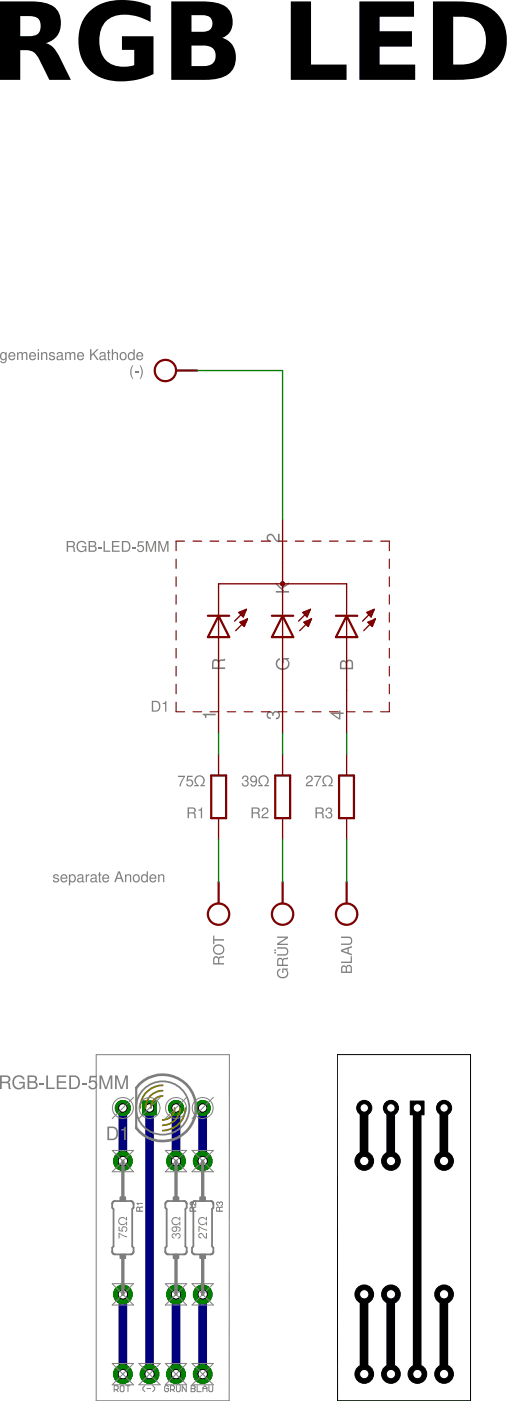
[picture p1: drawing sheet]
<?xml version="1.0" encoding="utf-8"?>
<!DOCTYPE eagle SYSTEM "eagle.dtd">
<eagle version="7.2.0">
<drawing>
<settings>
<setting alwaysvectorfont="no"/>
<setting verticaltext="up"/>
</settings>
<grid distance="50" unitdist="mil" unit="mic" style="lines" multiple="2" display="yes" altdistance="0.000000123031" altunitdist="inch" altunit="inch"/>
<schematic xreflabel="%F%N/%S" xrefpart="/%S.%C%R">
<libraries>
<library name="d">
<symbols>
<symbol name="RGB-LED">
<wire x1="-8.89" y1="6.35" x2="-7.62" y2="3.81" width="0.254" layer="94"/>
<wire x1="-7.62" y1="3.81" x2="-6.35" y2="6.35" width="0.254" layer="94"/>
<wire x1="-8.89" y1="3.81" x2="-7.62" y2="3.81" width="0.254" layer="94"/>
<wire x1="-7.62" y1="3.81" x2="-6.35" y2="3.81" width="0.254" layer="94"/>
<wire x1="-8.89" y1="6.35" x2="-7.62" y2="6.35" width="0.254" layer="94"/>
<wire x1="-7.62" y1="6.35" x2="-6.35" y2="6.35" width="0.254" layer="94"/>
<wire x1="-7.62" y1="6.35" x2="-7.62" y2="3.81" width="0.1524" layer="94"/>
<wire x1="-5.588" y1="5.588" x2="-4.191" y2="4.191" width="0.1524" layer="94"/>
<wire x1="-5.715" y1="4.445" x2="-4.318" y2="3.048" width="0.1524" layer="94"/>
<text x="-13.462" y="15.24" size="1.27" layer="95" rot="R180">&gt;NAME</text>
<text x="-13.462" y="-5.08" size="1.27" layer="96" rot="MR0">&gt;VALUE</text>
<polygon width="0.1524" layer="94">
<vertex x="-4.191" y="4.191"/>
<vertex x="-4.572" y="5.08"/>
<vertex x="-5.08" y="4.572"/>
</polygon>
<polygon width="0.1524" layer="94">
<vertex x="-4.318" y="3.048"/>
<vertex x="-4.699" y="3.937"/>
<vertex x="-5.207" y="3.429"/>
</polygon>
<wire x1="-1.27" y1="6.35" x2="0" y2="3.81" width="0.254" layer="94"/>
<wire x1="0" y1="3.81" x2="1.27" y2="6.35" width="0.254" layer="94"/>
<wire x1="-1.27" y1="3.81" x2="0" y2="3.81" width="0.254" layer="94"/>
<wire x1="0" y1="3.81" x2="1.27" y2="3.81" width="0.254" layer="94"/>
<wire x1="0" y1="6.35" x2="1.27" y2="6.35" width="0.254" layer="94"/>
<wire x1="0" y1="6.35" x2="0" y2="3.81" width="0.1524" layer="94"/>
<wire x1="2.032" y1="5.588" x2="3.429" y2="4.191" width="0.1524" layer="94"/>
<wire x1="1.905" y1="4.445" x2="3.302" y2="3.048" width="0.1524" layer="94"/>
<polygon width="0.1524" layer="94">
<vertex x="3.429" y="4.191"/>
<vertex x="3.048" y="5.08"/>
<vertex x="2.54" y="4.572"/>
</polygon>
<polygon width="0.1524" layer="94">
<vertex x="3.302" y="3.048"/>
<vertex x="2.921" y="3.937"/>
<vertex x="2.413" y="3.429"/>
</polygon>
<wire x1="6.35" y1="6.35" x2="7.62" y2="3.81" width="0.254" layer="94"/>
<wire x1="7.62" y1="3.81" x2="8.89" y2="6.35" width="0.254" layer="94"/>
<wire x1="6.35" y1="3.81" x2="7.62" y2="3.81" width="0.254" layer="94"/>
<wire x1="7.62" y1="3.81" x2="8.89" y2="3.81" width="0.254" layer="94"/>
<wire x1="6.35" y1="6.35" x2="7.62" y2="6.35" width="0.254" layer="94"/>
<wire x1="7.62" y1="6.35" x2="8.89" y2="6.35" width="0.254" layer="94"/>
<wire x1="7.62" y1="6.35" x2="7.62" y2="3.81" width="0.1524" layer="94"/>
<wire x1="9.652" y1="5.588" x2="11.049" y2="4.191" width="0.1524" layer="94"/>
<wire x1="9.525" y1="4.445" x2="10.922" y2="3.048" width="0.1524" layer="94"/>
<polygon width="0.1524" layer="94">
<vertex x="11.049" y="4.191"/>
<vertex x="10.668" y="5.08"/>
<vertex x="10.16" y="4.572"/>
</polygon>
<polygon width="0.1524" layer="94">
<vertex x="10.922" y="3.048"/>
<vertex x="10.541" y="3.937"/>
<vertex x="10.033" y="3.429"/>
</polygon>
<wire x1="-12.7" y1="15.24" x2="-12.7" y2="-5.08" width="0.127" layer="94" style="shortdash"/>
<wire x1="-12.7" y1="-5.08" x2="12.7" y2="-5.08" width="0.127" layer="94" style="shortdash"/>
<wire x1="12.7" y1="-5.08" x2="12.7" y2="15.24" width="0.127" layer="94" style="shortdash"/>
<wire x1="12.7" y1="15.24" x2="-12.7" y2="15.24" width="0.127" layer="94" style="shortdash"/>
<pin name="K" x="0" y="-7.62" length="middle" direction="pas" rot="R90"/>
<pin name="R" x="-7.62" y="17.78" length="middle" direction="pas" rot="R270"/>
<pin name="G" x="0" y="17.78" length="middle" direction="pas" rot="R270"/>
<pin name="B" x="7.62" y="17.78" length="middle" direction="pas" rot="R270"/>
<wire x1="-7.62" y1="3.81" x2="-7.62" y2="0" width="0.1524" layer="94"/>
<wire x1="-7.62" y1="0" x2="0" y2="0" width="0.1524" layer="94"/>
<wire x1="0" y1="0" x2="7.62" y2="0" width="0.1524" layer="94"/>
<wire x1="7.62" y1="3.81" x2="7.62" y2="0" width="0.1524" layer="94"/>
<wire x1="0" y1="3.81" x2="0" y2="0" width="0.1524" layer="94"/>
<wire x1="-7.62" y1="12.7" x2="-7.62" y2="6.35" width="0.1524" layer="94"/>
<wire x1="-1.27" y1="6.35" x2="0" y2="6.35" width="0.254" layer="94"/>
<wire x1="0" y1="12.7" x2="0" y2="6.35" width="0.1524" layer="94"/>
<wire x1="7.62" y1="12.7" x2="7.62" y2="6.35" width="0.1524" layer="94"/>
<circle x="0" y="0" radius="0.254" width="0" layer="94"/>
<wire x1="0" y1="0" x2="0" y2="-2.54" width="0.1524" layer="94"/>
</symbol>
</symbols>
<devicesets>
<deviceset name="RGB-LED">
<gates>
<gate name="G$1" symbol="RGB-LED" x="0" y="-5.08"/>
</gates>
<devices>
<device name="-5MM" package="LED5MM">
<connects>
<connect gate="G$1" pin="B" pad="4"/>
<connect gate="G$1" pin="G" pad="3"/>
<connect gate="G$1" pin="K" pad="2"/>
<connect gate="G$1" pin="R" pad="1"/>
</connects>
<technologies>
<technology name=""/>
</technologies>
</device>
</devices>
</deviceset>
</devicesets>
</library>
<library name="r">
<symbols>
<symbol name="R">
<pin name="2" x="0" y="5.08" visible="off" length="short" direction="pas" swaplevel="1" rot="R270"/>
<pin name="1" x="0" y="-5.08" visible="off" length="short" direction="pas" swaplevel="1" rot="R90"/>
<wire x1="0.889" y1="-2.54" x2="0.889" y2="2.54" width="0.254" layer="94"/>
<wire x1="-0.889" y1="2.54" x2="-0.889" y2="-2.54" width="0.254" layer="94"/>
<wire x1="0.889" y1="2.54" x2="-0.889" y2="2.54" width="0.254" layer="94"/>
<wire x1="0.889" y1="-2.54" x2="-0.889" y2="-2.54" width="0.254" layer="94"/>
<text x="-1.5875" y="1.27" size="1.27" layer="95" align="bottom-right">&gt;NAME</text>
<text x="-1.5875" y="-1.27" size="1.27" layer="96" align="top-right">&gt;VALUE</text>
</symbol>
</symbols>
<devicesets>
<deviceset name="R" prefix="R" uservalue="yes">
<gates>
<gate name="1" symbol="R" x="0" y="0"/>
</gates>
<devices>
<device name="0204/5" package="0204/5">
<connects>
<connect gate="1" pin="1" pad="2"/>
<connect gate="1" pin="2" pad="1"/>
</connects>
<technologies>
<technology name=""/>
</technologies>
</device>
<device name="0204/7" package="0204/7">
<connects>
<connect gate="1" pin="1" pad="2"/>
<connect gate="1" pin="2" pad="1"/>
</connects>
<technologies>
<technology name=""/>
</technologies>
</device>
<device name="0204V" package="0204V">
<connects>
<connect gate="1" pin="1" pad="2"/>
<connect gate="1" pin="2" pad="1"/>
</connects>
<technologies>
<technology name=""/>
</technologies>
</device>
<device name="0207/10" package="0207/10">
<connects>
<connect gate="1" pin="1" pad="2"/>
<connect gate="1" pin="2" pad="1"/>
</connects>
<technologies>
<technology name=""/>
</technologies>
</device>
<device name="0207/12" package="0207/12">
<connects>
<connect gate="1" pin="1" pad="2"/>
<connect gate="1" pin="2" pad="1"/>
</connects>
<technologies>
<technology name=""/>
</technologies>
</device>
<device name="0207/15" package="0207/15">
<connects>
<connect gate="1" pin="1" pad="2"/>
<connect gate="1" pin="2" pad="1"/>
</connects>
<technologies>
<technology name=""/>
</technologies>
</device>
<device name="0207/2V" package="0207/2V">
<connects>
<connect gate="1" pin="1" pad="2"/>
<connect gate="1" pin="2" pad="1"/>
</connects>
<technologies>
<technology name=""/>
</technologies>
</device>
<device name="0207/5V" package="0207/5V">
<connects>
<connect gate="1" pin="1" pad="2"/>
<connect gate="1" pin="2" pad="1"/>
</connects>
<technologies>
<technology name=""/>
</technologies>
</device>
<device name="0207/7" package="0207/7">
<connects>
<connect gate="1" pin="1" pad="2"/>
<connect gate="1" pin="2" pad="1"/>
</connects>
<technologies>
<technology name=""/>
</technologies>
</device>
<device name="0204/10" package="0204/10">
<connects>
<connect gate="1" pin="1" pad="2"/>
<connect gate="1" pin="2" pad="1"/>
</connects>
<technologies>
<technology name=""/>
</technologies>
</device>
<device name="0204/12" package="0204/12">
<connects>
<connect gate="1" pin="1" pad="2"/>
<connect gate="1" pin="2" pad="1"/>
</connects>
<technologies>
<technology name=""/>
</technologies>
</device>
<device name="0204/15" package="0204/15">
<connects>
<connect gate="1" pin="1" pad="2"/>
<connect gate="1" pin="2" pad="1"/>
</connects>
<technologies>
<technology name=""/>
</technologies>
</device>
<device name="0204/2V" package="0204/2V">
<connects>
<connect gate="1" pin="1" pad="2"/>
<connect gate="1" pin="2" pad="1"/>
</connects>
<technologies>
<technology name=""/>
</technologies>
</device>
<device name="0202/2V" package="0202/2V">
<connects>
<connect gate="1" pin="1" pad="2"/>
<connect gate="1" pin="2" pad="1"/>
</connects>
<technologies>
<technology name=""/>
</technologies>
</device>
<device name="0202/5" package="0202/5">
<connects>
<connect gate="1" pin="1" pad="2"/>
<connect gate="1" pin="2" pad="1"/>
</connects>
<technologies>
<technology name=""/>
</technologies>
</device>
<device name="0202/7" package="0202/7">
<connects>
<connect gate="1" pin="1" pad="2"/>
<connect gate="1" pin="2" pad="1"/>
</connects>
<technologies>
<technology name=""/>
</technologies>
</device>
<device name="0202/10" package="0202/10">
<connects>
<connect gate="1" pin="1" pad="2"/>
<connect gate="1" pin="2" pad="1"/>
</connects>
<technologies>
<technology name=""/>
</technologies>
</device>
<device name="0202V" package="0202V">
<connects>
<connect gate="1" pin="1" pad="2"/>
<connect gate="1" pin="2" pad="1"/>
</connects>
<technologies>
<technology name=""/>
</technologies>
</device>
<device name="0202/12" package="0202/12">
<connects>
<connect gate="1" pin="1" pad="2"/>
<connect gate="1" pin="2" pad="1"/>
</connects>
<technologies>
<technology name=""/>
</technologies>
</device>
<device name="0202/15" package="0202/15">
<connects>
<connect gate="1" pin="1" pad="2"/>
<connect gate="1" pin="2" pad="1"/>
</connects>
<technologies>
<technology name=""/>
</technologies>
</device>
<device name="0202/7-V" package="0202/7-V">
<connects>
<connect gate="1" pin="1" pad="2"/>
<connect gate="1" pin="2" pad="1"/>
</connects>
<technologies>
<technology name=""/>
</technologies>
</device>
<device name="0202/5-V" package="0202/5-V">
<connects>
<connect gate="1" pin="1" pad="2"/>
<connect gate="1" pin="2" pad="1"/>
</connects>
<technologies>
<technology name=""/>
</technologies>
</device>
<device name="0202/10-V" package="0202/10-V">
<connects>
<connect gate="1" pin="1" pad="2"/>
<connect gate="1" pin="2" pad="1"/>
</connects>
<technologies>
<technology name=""/>
</technologies>
</device>
<device name="0204/7-V" package="0204/7-V">
<connects>
<connect gate="1" pin="1" pad="2"/>
<connect gate="1" pin="2" pad="1"/>
</connects>
<technologies>
<technology name=""/>
</technologies>
</device>
<device name="0204/10-V" package="0204/10-V">
<connects>
<connect gate="1" pin="1" pad="2"/>
<connect gate="1" pin="2" pad="1"/>
</connects>
<technologies>
<technology name=""/>
</technologies>
</device>
<device name="0204/12-V" package="0204/12-V">
<connects>
<connect gate="1" pin="1" pad="2"/>
<connect gate="1" pin="2" pad="1"/>
</connects>
<technologies>
<technology name=""/>
</technologies>
</device>
<device name="0204/15-V" package="0204/15-V">
<connects>
<connect gate="1" pin="1" pad="2"/>
<connect gate="1" pin="2" pad="1"/>
</connects>
<technologies>
<technology name=""/>
</technologies>
</device>
<device name="0204/2" package="0204/2">
<connects>
<connect gate="1" pin="1" pad="2"/>
<connect gate="1" pin="2" pad="1"/>
</connects>
<technologies>
<technology name=""/>
</technologies>
</device>
<device name="0202/12-V" package="0202/12-V">
<connects>
<connect gate="1" pin="1" pad="2"/>
<connect gate="1" pin="2" pad="1"/>
</connects>
<technologies>
<technology name=""/>
</technologies>
</device>
<device name="0202/2" package="0202/2">
<connects>
<connect gate="1" pin="1" pad="2"/>
<connect gate="1" pin="2" pad="1"/>
</connects>
<technologies>
<technology name=""/>
</technologies>
</device>
<device name="0204/2.54" package="0204/2.54">
<connects>
<connect gate="1" pin="1" pad="2"/>
<connect gate="1" pin="2" pad="1"/>
</connects>
<technologies>
<technology name=""/>
</technologies>
</device>
<device name="0204/2V-A" package="0204/2V">
<connects>
<connect gate="1" pin="1" pad="1"/>
<connect gate="1" pin="2" pad="2"/>
</connects>
<technologies>
<technology name=""/>
</technologies>
</device>
<device name="0204/18-V" package="0204/18-V">
<connects>
<connect gate="1" pin="1" pad="1"/>
<connect gate="1" pin="2" pad="2"/>
</connects>
<technologies>
<technology name=""/>
</technologies>
</device>
<device name="0204/20-V" package="0204/20-V">
<connects>
<connect gate="1" pin="1" pad="1"/>
<connect gate="1" pin="2" pad="2"/>
</connects>
<technologies>
<technology name=""/>
</technologies>
</device>
</devices>
</deviceset>
</devicesets>
</library>
<library name="pad">
<symbols>
<symbol name="HPORT">
<pin name="P$1" x="0" y="0" visible="off" length="point" direction="pas" rot="R180"/>
<wire x1="0" y1="0" x2="-2.54" y2="0" width="0.254" layer="94"/>
<circle x="-3.81" y="0" radius="1.27" width="0.254" layer="94"/>
<text x="-6.35" y="0" size="1.27" layer="95" align="center-right">&gt;NAME</text>
</symbol>
</symbols>
<devicesets>
<deviceset name="HPORT" prefix="J">
<gates>
<gate name="1" symbol="HPORT" x="0" y="0"/>
</gates>
<devices>
<device name="" package="SPAD">
<connects>
<connect gate="1" pin="P$1" pad="1"/>
</connects>
<technologies>
<technology name=""/>
</technologies>
</device>
</devices>
</deviceset>
</devicesets>
</library>
</libraries>
<attributes>
</attributes>
<variantdefs>
</variantdefs>
<classes>
<class number="0" name="default" width="0" drill="0">
</class>
</classes>
<parts>
<part name="D1" library="d" deviceset="RGB-LED" device="-5MM"/>
<part name="R1" library="r" deviceset="R" device="0204/12-V" value="75Ω"/>
<part name="R2" library="r" deviceset="R" device="0204/12-V" value="39Ω"/>
<part name="R3" library="r" deviceset="R" device="0204/12-V" value="27Ω"/>
<part name="ROT" library="pad" deviceset="HPORT" device=""/>
<part name="GRÜN" library="pad" deviceset="HPORT" device=""/>
<part name="BLAU" library="pad" deviceset="HPORT" device=""/>
<part name="(-)" library="pad" deviceset="HPORT" device=""/>
</parts>
<sheets>
<sheet>
<plain>
<text x="-100.33" y="48.26" size="1.27" layer="97" align="bottom-right">separate Anoden</text>
<text x="-102.87" y="110.49" size="1.27" layer="97" align="bottom-right">gemeinsame Kathode</text>
</plain>
<instances>
<instance part="D1" gate="G$1" x="-86.36" y="83.82" rot="MR180"/>
<instance part="R1" gate="1" x="-93.98" y="58.42" rot="MR180"/>
<instance part="R2" gate="1" x="-86.36" y="58.42" rot="MR180"/>
<instance part="R3" gate="1" x="-78.74" y="58.42" rot="MR180"/>
<instance part="ROT" gate="1" x="-93.98" y="48.26" rot="MR90"/>
<instance part="GRÜN" gate="1" x="-86.36" y="48.26" rot="MR90"/>
<instance part="BLAU" gate="1" x="-78.74" y="48.26" rot="MR90"/>
<instance part="(-)" gate="1" x="-96.52" y="109.22" rot="MR180"/>
</instances>
<busses>
</busses>
<nets>
<net name="N$1" class="0">
<segment>
<pinref part="R1" gate="1" pin="1"/>
<pinref part="D1" gate="G$1" pin="R"/>
<wire x1="-93.98" y1="63.5" x2="-93.98" y2="66.04" width="0.1524" layer="91"/>
</segment>
</net>
<net name="N$2" class="0">
<segment>
<pinref part="R2" gate="1" pin="1"/>
<pinref part="D1" gate="G$1" pin="G"/>
<wire x1="-86.36" y1="63.5" x2="-86.36" y2="66.04" width="0.1524" layer="91"/>
</segment>
</net>
<net name="N$3" class="0">
<segment>
<pinref part="R3" gate="1" pin="1"/>
<pinref part="D1" gate="G$1" pin="B"/>
<wire x1="-78.74" y1="63.5" x2="-78.74" y2="66.04" width="0.1524" layer="91"/>
</segment>
</net>
<net name="N$4" class="0">
<segment>
<pinref part="ROT" gate="1" pin="P$1"/>
<pinref part="R1" gate="1" pin="2"/>
<wire x1="-93.98" y1="48.26" x2="-93.98" y2="53.34" width="0.1524" layer="91"/>
</segment>
</net>
<net name="N$5" class="0">
<segment>
<pinref part="GRÜN" gate="1" pin="P$1"/>
<pinref part="R2" gate="1" pin="2"/>
<wire x1="-86.36" y1="48.26" x2="-86.36" y2="53.34" width="0.1524" layer="91"/>
</segment>
</net>
<net name="N$6" class="0">
<segment>
<pinref part="BLAU" gate="1" pin="P$1"/>
<pinref part="R3" gate="1" pin="2"/>
<wire x1="-78.74" y1="48.26" x2="-78.74" y2="53.34" width="0.1524" layer="91"/>
</segment>
</net>
<net name="N$7" class="0">
<segment>
<pinref part="D1" gate="G$1" pin="K"/>
<pinref part="(-)" gate="1" pin="P$1"/>
<wire x1="-86.36" y1="91.44" x2="-86.36" y2="109.22" width="0.1524" layer="91"/>
<wire x1="-86.36" y1="109.22" x2="-96.52" y2="109.22" width="0.1524" layer="91"/>
</segment>
</net>
</nets>
</sheet>
</sheets>
</schematic>
</drawing>
</eagle>
